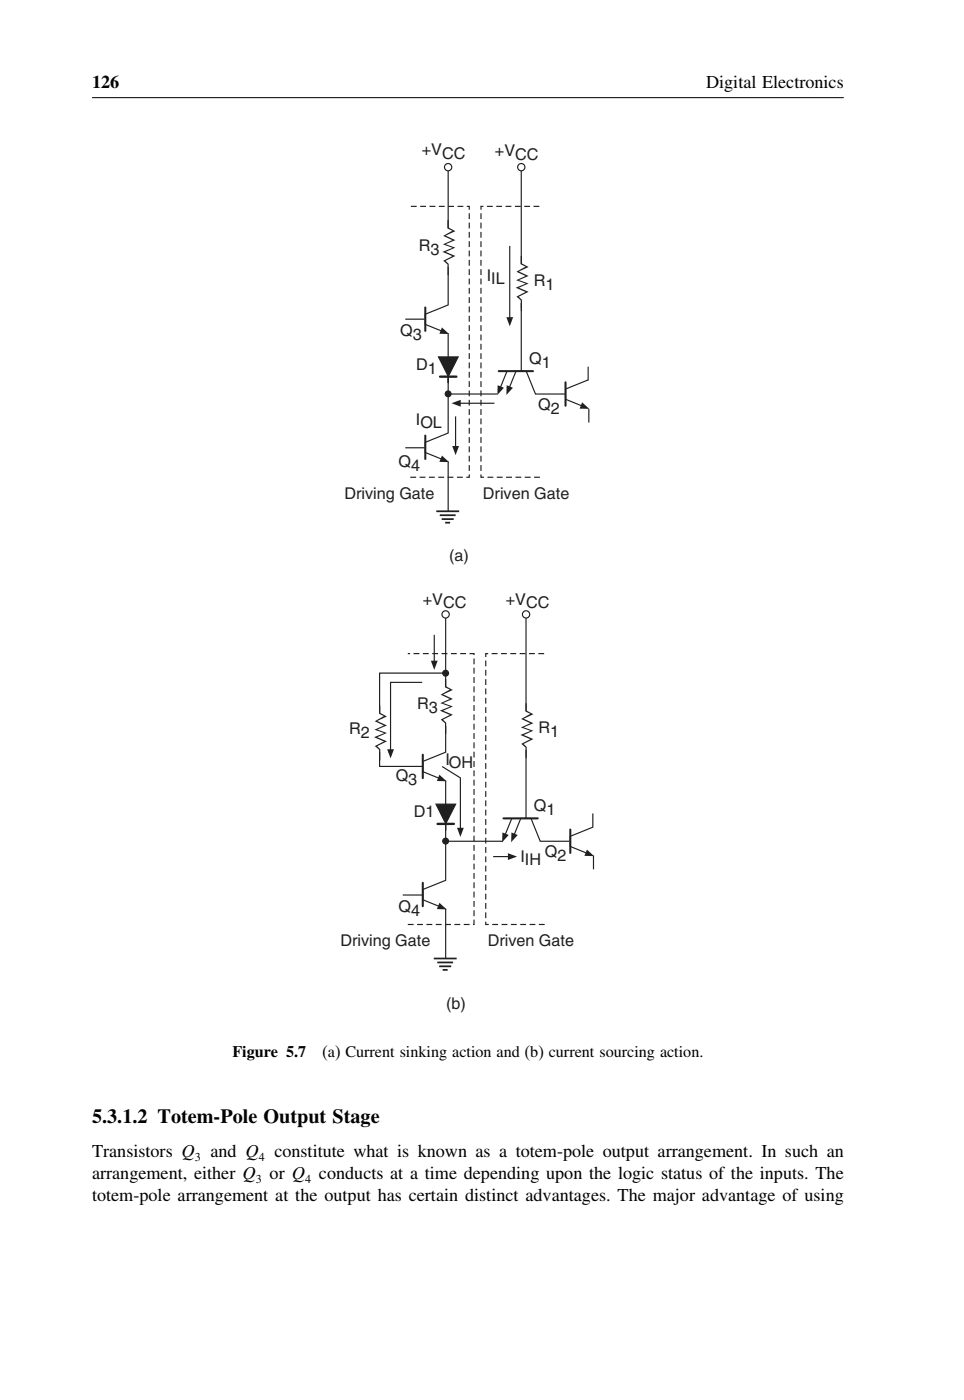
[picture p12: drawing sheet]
<svg xmlns="http://www.w3.org/2000/svg" width="168mm" height="244mm" viewBox="0 0 168 244" stroke-linecap="round" stroke-linejoin="round" font-family="sans-serif">
<path d="M16 17h131" fill="none" stroke="#000" stroke-width=".18"/>
<path d="M78.1 29.1v24l-4 1.7v1.7l2.9 1.2" fill="none" stroke="#231f20" stroke-width=".2"/>
<path d="M77 57.1l1.3 1.1h-1.7z" fill="#231f20"/>
<path d="M74.1 53.6v4.1" fill="none" stroke="#231f20" stroke-width=".36"/>
<path d="M78.1 58.1v8.7M78.1 65.8v9.7l-4 1.6v1.8l2.9 1.1" fill="none" stroke="#231f20" stroke-width=".2"/>
<path d="M77 79.4l1.3 1.1h-1.7z" fill="#231f20"/>
<path d="M74.1 75.9v4.1" fill="none" stroke="#231f20" stroke-width=".36"/>
<path d="M76.7 65.6h2.8" fill="none" stroke="#231f20" stroke-width=".41"/>
<path d="M76.4 62.2h3.4l-1.7 3.4z" fill="#231f20"/>
<path d="M76.4 62.2h3.4l-1.7 3.4zM78.1 68.7h8.6M88.8 67.6l1.1-2.9h1.8l1.6 4h5.1" fill="none" stroke="#231f20" stroke-width=".2"/>
<path d="M88.3 67.1l1.1 .5-1.2 1.2z" fill="#231f20"/>
<path d="M86.9 64.7h6" fill="none" stroke="#231f20" stroke-width=".36"/>
<path d="M102.5 66.2l-3.9 1.6v1.8l2.8 1.1" fill="none" stroke="#231f20" stroke-width=".2"/>
<path d="M101.5 70.1l1.2 1.2-1.7-.1z" fill="#231f20"/>
<path d="M98.6 66.6v4.1" fill="none" stroke="#231f20" stroke-width=".36"/>
<path d="M90.8 29.1v35.6M78.1 80.4v8.7" fill="none" stroke="#231f20" stroke-width=".2"/>
<path d="M76 89.1h4M76.6 89.8h2.8M77 90.5h2.1M77.6 91.1h.9" fill="none" stroke="#231f20" stroke-width=".3"/>
<path d="M71.5 83.2h10.3v-47.2h-10.3M94.1 83.2h-10.3v-47.2h10.3" fill="none" stroke="#231f20" stroke-width=".2" stroke-dasharray="1 .6" stroke-linecap="butt"/>
<path d="M77.6 39.8h.7v6.7h-.7z" fill="#fff"/>
<path d="M78 38.4h.2v1.3l1.2 .6-1.7 .8 1.7 .8-1.7 .7 1.7 .6-1.7 .7 1.7 .7-1.8 .9 .6 .5v1.9l-.2 .1v-1.9l-.8-.7 1.6-.8-1.7-.7 1.8-.7-1.7-.6 1.6-.7-1.6-.8 1.6-.9-.8-.4z" fill-rule="evenodd" fill="#231f20"/>
<path d="M90.4 46.1h.6v6.6h-.6z" fill="#fff"/>
<path d="M90.7 44.6h.3v1.3l1.1 .6-1.7 .8 1.7 .8-1.7 .7 1.7 .6-1.7 .7 1.7 .8-1.7 .8 .6 .5v2h-.2l-.1-1.9-.7-.6 1.6-.8-1.7-.8 1.7-.7-1.7-.6 1.7-.7-1.6-.7 1.6-.9-.9-.4z" fill-rule="evenodd" fill="#231f20"/>
<path d="M88.8 42.9v12.6" fill="none" stroke="#231f20" stroke-width=".2"/>
<path d="M88.2 55.3h1.2l-.6 1.6z" fill="#231f20"/>
<path d="M88.4 64.7l-1.2 2.9" fill="none" stroke="#231f20" stroke-width=".2"/>
<path d="M86.7 67.1l1.1 .5-1.1 1.2z" fill="#231f20"/>
<path d="M70.6 55.6h3.4M70.6 78h3.4" fill="none" stroke="#231f20" stroke-width=".2"/>
<circle cx="78.1" cy="68.6" r=".51" fill="#231f20"/>
<circle cx="78.1" cy="68.6" r=".51" fill="none" stroke="#231f20" stroke-width=".2"/>
<circle cx="78.1" cy="29.1" r=".63" fill="#fff"/>
<circle cx="78.1" cy="29.1" r=".63" fill="none" stroke="#231f20" stroke-width=".2"/>
<circle cx="90.8" cy="29.1" r=".63" fill="#fff"/>
<g fill="none" stroke="#231f20" stroke-width=".2">
<path d="M80.1 70.3h6.1"/>
<circle cx="90.8" cy="29.1" r=".63"/>
</g>
<path d="M78.7 70.3l1.6-.6v1.2z" fill="#231f20"/>
<path d="M79.4 72.6v5.3" fill="none" stroke="#231f20" stroke-width=".2"/>
<path d="M78.8 77.7h1.2l-.6 1.6z" fill="#231f20"/>
<path d="M102.5 63.9v2.4M102.6 71.3v2.3M77.7 107.1v24l-4 1.6v1.8l2.9 1.1" fill="none" stroke="#231f20" stroke-width=".2"/>
<path d="M76.6 135l1.2 1.2-1.7-.1z" fill="#231f20"/>
<path d="M73.7 131.5v4.1" fill="none" stroke="#231f20" stroke-width=".36"/>
<path d="M77.7 136.1v8.6M77.7 143.8v9.6l-4 1.6v1.8l2.9 1.2" fill="none" stroke="#231f20" stroke-width=".2"/>
<path d="M76.6 157.3l1.2 1.2-1.7-.1z" fill="#231f20"/>
<path d="M73.7 153.9v4" fill="none" stroke="#231f20" stroke-width=".36"/>
<path d="M76.2 143.6h2.9" fill="none" stroke="#231f20" stroke-width=".41"/>
<path d="M76 140.2h3.4l-1.7 3.4z" fill="#231f20"/>
<path d="M76 140.2h3.4l-1.7 3.4zM77.6 146.6h10.1M89.6 145.5l1.2-2.9h1.7l1.7 4h5.1" fill="none" stroke="#231f20" stroke-width=".2"/>
<path d="M89.1 145.1l1.1 .4-1.1 1.3z" fill="#231f20"/>
<path d="M87.7 142.6h6" fill="none" stroke="#231f20" stroke-width=".36"/>
<path d="M103.4 144.1l-4 1.7v1.7l2.9 1.2" fill="none" stroke="#231f20" stroke-width=".2"/>
<path d="M102.3 148.1l1.2 1.1h-1.7z" fill="#231f20"/>
<path d="M99.4 144.6v4.1" fill="none" stroke="#231f20" stroke-width=".36"/>
<path d="M91.7 107.1v35.5M77.7 158.4v8.6" fill="none" stroke="#231f20" stroke-width=".2"/>
<path d="M75.6 167.1h4M76.2 167.7h2.8M76.5 168.4h2.1M77.1 169h.9" fill="none" stroke="#231f20" stroke-width=".3"/>
<path d="M71.1 161.1h11.5v-47.2h-11.5M94.9 161.1h-10.2v-47.2h10.2" fill="none" stroke="#231f20" stroke-width=".2" stroke-dasharray="1 .6" stroke-linecap="butt"/>
<path d="M77.2 119.8h.6v6.6h-.6z" fill="#fff"/>
<path d="M77.5 118.3h.3v1.3l1.1 .6-1.7 .8 1.7 .8-1.7 .7 1.7 .6-1.7 .8 1.7 .7-1.7 .8 .6 .6v1.9h-.2l-.1-1.9-.7-.6 1.6-.8-1.7-.7 1.7-.8-1.7-.6 1.7-.7-1.6-.7 1.6-.9-.9-.4z" fill-rule="evenodd" fill="#231f20"/>
<path d="M91.2 124h.7v6.7h-.7z" fill="#fff"/>
<path d="M91.6 122.6h.2v1.3l1.2 .6-1.7 .8 1.7 .7-1.7 .8 1.7 .6-1.7 .7 1.7 .7-1.8 .9 .6 .5v1.9l-.2 .1v-1.9l-.8-.7 1.6-.8-1.7-.7 1.8-.7-1.7-.6 1.6-.8-1.6-.7 1.6-.9-.8-.4z" fill-rule="evenodd" fill="#231f20"/>
<path d="M89.2 142.6l-1.2 2.9" fill="none" stroke="#231f20" stroke-width=".2"/>
<path d="M87.6 145.1l1.1 .4-1.2 1.3z" fill="#231f20"/>
<path d="M77.6 117.3h-11.4v16.3h7.3M70.2 156h3.3" fill="none" stroke="#231f20" stroke-width=".2"/>
<circle cx="77.7" cy="146.6" r=".51" fill="#231f20"/>
<circle cx="77.7" cy="146.6" r=".51" fill="none" stroke="#231f20" stroke-width=".2"/>
<circle cx="77.7" cy="107.1" r=".63" fill="#fff"/>
<circle cx="77.7" cy="107.1" r=".63" fill="none" stroke="#231f20" stroke-width=".2"/>
<circle cx="91.7" cy="107.1" r=".63" fill="#fff"/>
<g fill="none" stroke="#231f20" stroke-width=".2">
<path d="M86 149.3h2.7"/>
<circle cx="91.7" cy="107.1" r=".63"/>
</g>
<path d="M88.5 148.7l1.6 .6-1.6 .6z" fill="#231f20"/>
<path d="M65.7 124.4h.7v6.7h-.7z" fill="#fff"/>
<path d="M66.1 123h.2v1.3l1.1 .6-1.7 .8 1.7 .7-1.7 .8 1.7 .5-1.7 .8 1.7 .7-1.7 .9 .6 .5v1.9l-.2 .1v-1.9l-.8-.7 1.6-.8-1.7-.7 1.8-.7-1.7-.6 1.6-.8-1.6-.7 1.6-.9-.8-.4z" fill-rule="evenodd" fill="#231f20"/>
<path d="M73.6 118.9h-5.5v11.9" fill="none" stroke="#231f20" stroke-width=".2"/>
<path d="M67.5 130.6h1.2l-.6 1.6z" fill="#231f20"/>
<path d="M75.7 110.6v4.8" fill="none" stroke="#231f20" stroke-width=".2"/>
<path d="M75.1 115.2h1.2l-.6 1.5z" fill="#231f20"/>
<path d="M77.1 133.6l3.1 2v8.9" fill="none" stroke="#231f20" stroke-width=".2"/>
<path d="M79.6 144.3h1.2l-.6 1.6z" fill="#231f20"/>
<path d="M103.3 141.8v2.4M103.4 149.1v2.4" fill="none" stroke="#231f20" stroke-width=".2"/>
<circle cx="77.7" cy="117.3" r=".51" fill="#231f20"/>
<circle cx="77.7" cy="117.3" r=".51" fill="none" stroke="#231f20" stroke-width=".2"/>
<text font-size="3.5" x="16" y="195.7">5.3.1.2 Totem-Pole Output Stage</text>
<g font-size="3.2">
<text x="16" y="15.3">126</text>
<text x="123.1" y="15.3">Digital Electronics</text>
<text x="16" y="201.7">Transistors Q</text>
<text x="36.7" y="201.7">and Q</text>
<text x="47.8" y="201.7">constitute what is known as a totem-pole output arrangement. In such an</text>
<text x="16" y="209.4">totem-pole arrangement at the output has certain distinct advantages. The major advantage of using</text>
<text x="16" y="205.5">arrangement, either Q</text>
<text x="47" y="205.5">or Q</text>
<text x="55.6" y="205.5">conducts at a time depending upon the logic status of the inputs. The</text>
</g>
<g font-size="2.8" fill="#231f20">
<text x="73.5" y="27.1">+VCC</text>
<text x="86.3" y="27.2">+VCC</text>
<text x="73" y="43.7">R</text>
<text x="75" y="44.4">3</text>
<text x="84.8" y="49">IIL</text>
<text x="93" y="49.8">R</text>
<text x="95.1" y="50.5">1</text>
<text x="69.8" y="58.5">Q3</text>
<text x="72.5" y="64.5">D1</text>
<text x="92.2" y="63.4">Q1</text>
<text x="93.8" y="71.5">Q2</text>
<text x="72.5" y="74">IOL</text>
<text x="69.5" y="81.4">Q4</text>
<text x="60" y="86.9">Driving Gate</text>
<text x="84.2" y="86.9">Driven Gate</text>
<text x="78.3" y="97.8">(a)</text>
<text x="73.7" y="105.5">+VCC</text>
<text x="88.1" y="105.5">+VCC</text>
<text x="72.7" y="123.6">R3</text>
<text x="60.9" y="127.9">R2</text>
<text x="93.9" y="127.7">R</text>
<text x="95.9" y="128.4">1</text>
<text x="69" y="136.2">Q3</text>
<text x="77.6" y="133.3">IOH</text>
<text x="72.1" y="142.5">D1</text>
<text x="93" y="141.4">Q</text>
<text x="95.2" y="142.1">1</text>
<text x="94.9" y="149.3">Q2</text>
<text x="90.7" y="150.2">IIH</text>
<text x="69.5" y="159">Q4</text>
<text x="59.3" y="164.9">Driving Gate</text>
<text x="85" y="164.9">Driven Gate</text>
<text x="77.7" y="175.8">(b)</text>
</g>
<g font-size="2.8">
<text x="40.5" y="184.1">Figure 5.7</text>
<text x="56.2" y="184.1">(a) Current sinking action and (b) current sourcing action.</text>
</g>
<g font-size="2.1">
<text x="34" y="202.4">3</text>
<text x="45.1" y="202.4">4</text>
<text x="44.6" y="206.2">3</text>
<text x="53.2" y="206.2">4</text>
</g>
</svg>
